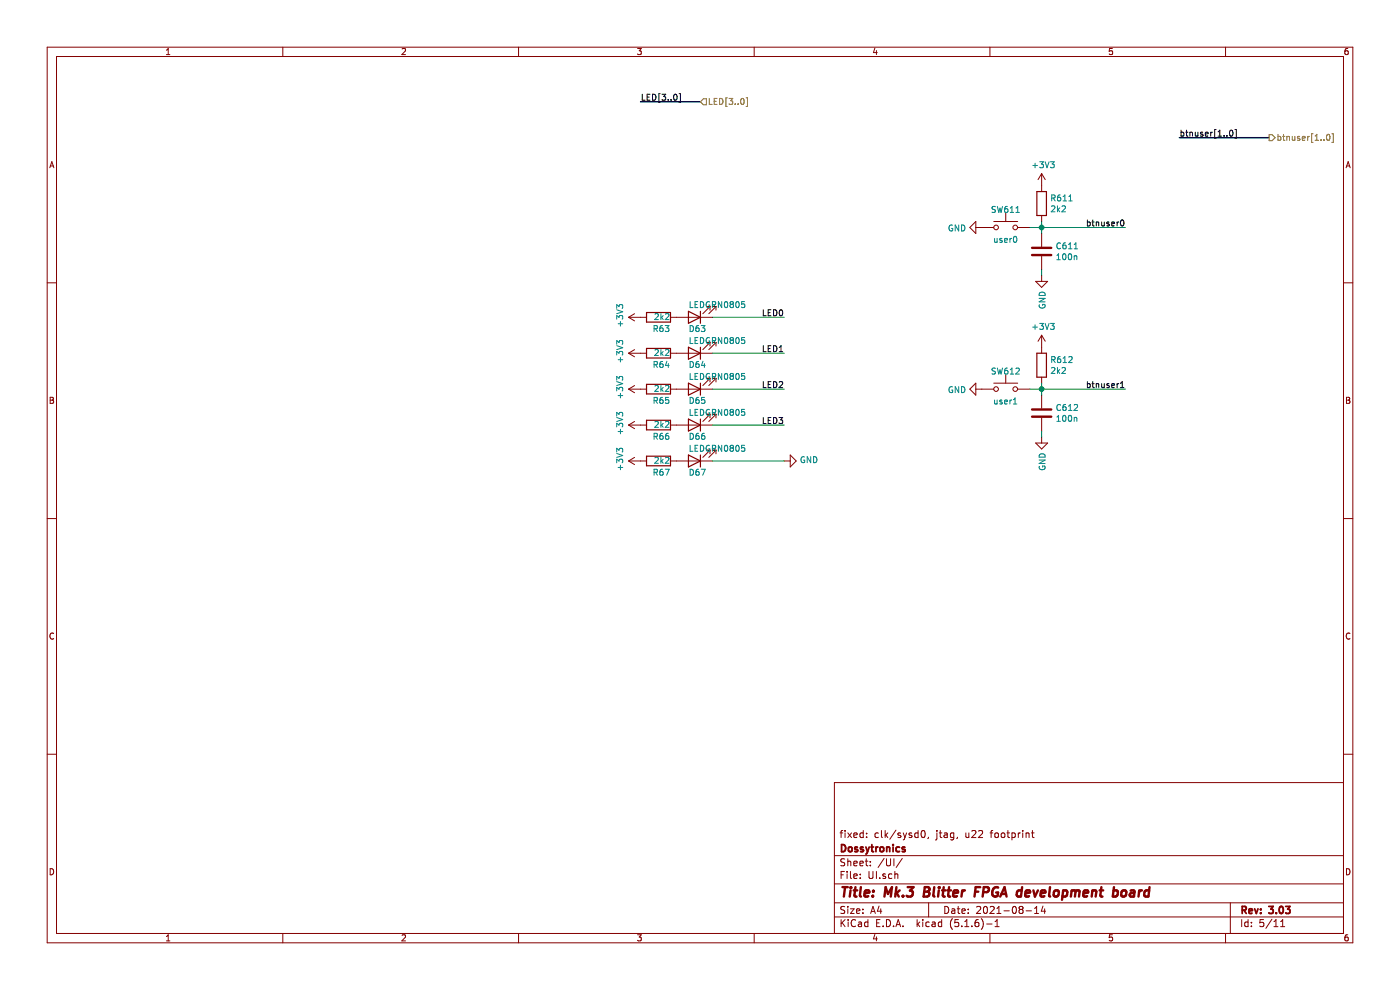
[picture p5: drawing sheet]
EESchema Schematic File Version 4
EELAYER 30 0
EELAYER END
$Descr A4 11693 8268
encoding utf-8
Sheet 5 11
Title "Mk.3 Blitter FPGA development board"
Date "2021-08-14"
Rev "3.03"
Comp "Dossytronics"
Comment1 "fixed: clk/sysd0, jtag, u22 footprint"
Comment2 ""
Comment3 ""
Comment4 ""
$EndDescr
$Comp
L Device:R R63
U 1 1
P 5500 2650
F 0 "R63" V 5400 2550 50  0000 L CNN
F 1 "2k2" V 5500 2550 50  0000 L CNN
F 2 "Resistors_SMD:R_0805" V 5430 2650 50  0001 C CNN
F 3 "~" H 5500 2650 50  0001 C CNN
	1    5500 2650
	0    -1   -1   0   
$EndComp
$Comp
L power:+3V3 #PWR0219
U 1 1
P 5350 2650
F 0 "#PWR0219" H 5350 2500 50  0001 C CNN
F 1 "+3V3" H 5365 2823 50  0000 C CNN
F 2 "" H 5350 2650 50  0001 C CNN
F 3 "" H 5350 2650 50  0001 C CNN
	1    5350 2650
	0    -1   -1   0   
$EndComp
$Comp
L Device:LED D63
U 1 1
P 5800 2650
F 0 "D63" H 5850 2750 50  0000 R CNN
F 1 "LEDGRN0805" H 5850 2550 50  0000 R CNN
F 2 "LEDs:LED_0805" H 5800 2650 50  0001 C CNN
F 3 "~" H 5800 2650 50  0001 C CNN
	1    5800 2650
	-1   0    0    1   
$EndComp
Wire Wire Line
	5950 2650 6550 2650
Text Label 6550 2650 2    50   ~ 0
LED0
$Comp
L Device:R R64
U 1 1
P 5500 2950
F 0 "R64" V 5400 2850 50  0000 L CNN
F 1 "2k2" V 5500 2850 50  0000 L CNN
F 2 "Resistors_SMD:R_0805" V 5430 2950 50  0001 C CNN
F 3 "~" H 5500 2950 50  0001 C CNN
	1    5500 2950
	0    -1   -1   0   
$EndComp
$Comp
L power:+3V3 #PWR0220
U 1 1
P 5350 2950
F 0 "#PWR0220" H 5350 2800 50  0001 C CNN
F 1 "+3V3" H 5365 3123 50  0000 C CNN
F 2 "" H 5350 2950 50  0001 C CNN
F 3 "" H 5350 2950 50  0001 C CNN
	1    5350 2950
	0    -1   -1   0   
$EndComp
$Comp
L Device:LED D64
U 1 1
P 5800 2950
F 0 "D64" H 5850 3050 50  0000 R CNN
F 1 "LEDGRN0805" H 5850 2850 50  0000 R CNN
F 2 "LEDs:LED_0805" H 5800 2950 50  0001 C CNN
F 3 "~" H 5800 2950 50  0001 C CNN
	1    5800 2950
	-1   0    0    1   
$EndComp
Wire Wire Line
	5950 2950 6550 2950
Text Label 6550 2950 2    50   ~ 0
LED1
$Comp
L Device:R R65
U 1 1
P 5500 3250
F 0 "R65" V 5400 3150 50  0000 L CNN
F 1 "2k2" V 5500 3150 50  0000 L CNN
F 2 "Resistors_SMD:R_0805" V 5430 3250 50  0001 C CNN
F 3 "~" H 5500 3250 50  0001 C CNN
	1    5500 3250
	0    -1   -1   0   
$EndComp
$Comp
L power:+3V3 #PWR0221
U 1 1
P 5350 3250
F 0 "#PWR0221" H 5350 3100 50  0001 C CNN
F 1 "+3V3" H 5365 3423 50  0000 C CNN
F 2 "" H 5350 3250 50  0001 C CNN
F 3 "" H 5350 3250 50  0001 C CNN
	1    5350 3250
	0    -1   -1   0   
$EndComp
$Comp
L Device:LED D65
U 1 1
P 5800 3250
F 0 "D65" H 5850 3350 50  0000 R CNN
F 1 "LEDGRN0805" H 5850 3150 50  0000 R CNN
F 2 "LEDs:LED_0805" H 5800 3250 50  0001 C CNN
F 3 "~" H 5800 3250 50  0001 C CNN
	1    5800 3250
	-1   0    0    1   
$EndComp
Wire Wire Line
	5950 3250 6550 3250
Text Label 6550 3250 2    50   ~ 0
LED2
$Comp
L Device:R R66
U 1 1
P 5500 3550
F 0 "R66" V 5400 3450 50  0000 L CNN
F 1 "2k2" V 5500 3450 50  0000 L CNN
F 2 "Resistors_SMD:R_0805" V 5430 3550 50  0001 C CNN
F 3 "~" H 5500 3550 50  0001 C CNN
	1    5500 3550
	0    -1   -1   0   
$EndComp
$Comp
L power:+3V3 #PWR0222
U 1 1
P 5350 3550
F 0 "#PWR0222" H 5350 3400 50  0001 C CNN
F 1 "+3V3" H 5365 3723 50  0000 C CNN
F 2 "" H 5350 3550 50  0001 C CNN
F 3 "" H 5350 3550 50  0001 C CNN
	1    5350 3550
	0    -1   -1   0   
$EndComp
$Comp
L Device:LED D66
U 1 1
P 5800 3550
F 0 "D66" H 5850 3650 50  0000 R CNN
F 1 "LEDGRN0805" H 5850 3450 50  0000 R CNN
F 2 "LEDs:LED_0805" H 5800 3550 50  0001 C CNN
F 3 "~" H 5800 3550 50  0001 C CNN
	1    5800 3550
	-1   0    0    1   
$EndComp
Wire Wire Line
	5950 3550 6550 3550
Text Label 6550 3550 2    50   ~ 0
LED3
Wire Bus Line
	5350 850  5850 850 
Text HLabel 5850 850  2    50   Input ~ 0
LED[3..0]
Text Label 5350 850  0    50   ~ 0
LED[3..0]
$Comp
L Device:R R67
U 1 1
P 5500 3850
F 0 "R67" V 5400 3750 50  0000 L CNN
F 1 "2k2" V 5500 3750 50  0000 L CNN
F 2 "Resistors_SMD:R_0805" V 5430 3850 50  0001 C CNN
F 3 "~" H 5500 3850 50  0001 C CNN
	1    5500 3850
	0    -1   -1   0   
$EndComp
$Comp
L power:+3V3 #PWR0228
U 1 1
P 5350 3850
F 0 "#PWR0228" H 5350 3700 50  0001 C CNN
F 1 "+3V3" H 5365 4023 50  0000 C CNN
F 2 "" H 5350 3850 50  0001 C CNN
F 3 "" H 5350 3850 50  0001 C CNN
	1    5350 3850
	0    -1   -1   0   
$EndComp
$Comp
L Device:LED D67
U 1 1
P 5800 3850
F 0 "D67" H 5850 3950 50  0000 R CNN
F 1 "LEDGRN0805" H 5850 3750 50  0000 R CNN
F 2 "LEDs:LED_0805" H 5800 3850 50  0001 C CNN
F 3 "~" H 5800 3850 50  0001 C CNN
	1    5800 3850
	-1   0    0    1   
$EndComp
Wire Wire Line
	5950 3850 6550 3850
$Comp
L power:GND #PWR0229
U 1 1
P 6550 3850
F 0 "#PWR0229" H 6550 3600 50  0001 C CNN
F 1 "GND" V 6555 3722 50  0000 R CNN
F 2 "" H 6550 3850 50  0001 C CNN
F 3 "" H 6550 3850 50  0001 C CNN
	1    6550 3850
	0    -1   -1   0   
$EndComp
$Comp
L Switch:SW_Push SW611
U 1 1
P 8400 1900
F 0 "SW611" H 8400 2050 50  0000 C CNN
F 1 "user0" H 8400 1800 50  0000 C CNN
F 2 "mk3blit:SW_SPST_GEN" H 8400 2100 50  0001 C CNN
F 3 "~" H 8400 2100 50  0001 C CNN
	1    8400 1900
	-1   0    0    -1  
$EndComp
$Comp
L power:GND #PWR0234
U 1 1
P 8200 1900
F 0 "#PWR0234" H 8200 1650 50  0001 C CNN
F 1 "GND" V 8205 1772 50  0000 R CNN
F 2 "" H 8200 1900 50  0001 C CNN
F 3 "" H 8200 1900 50  0001 C CNN
	1    8200 1900
	0    1    1    0   
$EndComp
$Comp
L Device:R R611
U 1 1
P 8700 1700
F 0 "R611" H 8770 1746 50  0000 L CNN
F 1 "2k2" H 8770 1655 50  0000 L CNN
F 2 "Resistors_SMD:R_0805" V 8630 1700 50  0001 C CNN
F 3 "~" H 8700 1700 50  0001 C CNN
	1    8700 1700
	1    0    0    -1  
$EndComp
$Comp
L power:+3V3 #PWR0235
U 1 1
P 8700 1550
F 0 "#PWR0235" H 8700 1400 50  0001 C CNN
F 1 "+3V3" H 8715 1723 50  0000 C CNN
F 2 "" H 8700 1550 50  0001 C CNN
F 3 "" H 8700 1550 50  0001 C CNN
	1    8700 1550
	1    0    0    -1  
$EndComp
Wire Wire Line
	8600 1900 8700 1900
Wire Wire Line
	8700 1850 8700 1900
Connection ~ 8700 1900
Wire Wire Line
	8700 1900 9400 1900
$Comp
L Switch:SW_Push SW612
U 1 1
P 8400 3250
F 0 "SW612" H 8400 3400 50  0000 C CNN
F 1 "user1" H 8400 3150 50  0000 C CNN
F 2 "mk3blit:SW_SPST_GEN" H 8400 3450 50  0001 C CNN
F 3 "~" H 8400 3450 50  0001 C CNN
	1    8400 3250
	-1   0    0    -1  
$EndComp
$Comp
L power:GND #PWR0236
U 1 1
P 8200 3250
F 0 "#PWR0236" H 8200 3000 50  0001 C CNN
F 1 "GND" V 8205 3122 50  0000 R CNN
F 2 "" H 8200 3250 50  0001 C CNN
F 3 "" H 8200 3250 50  0001 C CNN
	1    8200 3250
	0    1    1    0   
$EndComp
$Comp
L Device:R R612
U 1 1
P 8700 3050
F 0 "R612" H 8770 3096 50  0000 L CNN
F 1 "2k2" H 8770 3005 50  0000 L CNN
F 2 "Resistors_SMD:R_0805" V 8630 3050 50  0001 C CNN
F 3 "~" H 8700 3050 50  0001 C CNN
	1    8700 3050
	1    0    0    -1  
$EndComp
$Comp
L power:+3V3 #PWR0237
U 1 1
P 8700 2900
F 0 "#PWR0237" H 8700 2750 50  0001 C CNN
F 1 "+3V3" H 8715 3073 50  0000 C CNN
F 2 "" H 8700 2900 50  0001 C CNN
F 3 "" H 8700 2900 50  0001 C CNN
	1    8700 2900
	1    0    0    -1  
$EndComp
Wire Wire Line
	8600 3250 8700 3250
Wire Wire Line
	8700 3200 8700 3250
Connection ~ 8700 3250
Wire Wire Line
	8700 3250 9400 3250
$Comp
L Device:C C611
U 1 1
P 8700 2100
F 0 "C611" H 8815 2146 50  0000 L CNN
F 1 "100n" H 8815 2055 50  0000 L CNN
F 2 "Capacitors_SMD:C_0805" H 8738 1950 50  0001 C CNN
F 3 "~" H 8700 2100 50  0001 C CNN
	1    8700 2100
	1    0    0    -1  
$EndComp
$Comp
L Device:C C612
U 1 1
P 8700 3450
F 0 "C612" H 8815 3496 50  0000 L CNN
F 1 "100n" H 8815 3405 50  0000 L CNN
F 2 "Capacitors_SMD:C_0805" H 8738 3300 50  0001 C CNN
F 3 "~" H 8700 3450 50  0001 C CNN
	1    8700 3450
	1    0    0    -1  
$EndComp
$Comp
L power:GND #PWR0238
U 1 1
P 8700 2300
F 0 "#PWR0238" H 8700 2050 50  0001 C CNN
F 1 "GND" V 8705 2172 50  0000 R CNN
F 2 "" H 8700 2300 50  0001 C CNN
F 3 "" H 8700 2300 50  0001 C CNN
	1    8700 2300
	1    0    0    -1  
$EndComp
$Comp
L power:GND #PWR0239
U 1 1
P 8700 3650
F 0 "#PWR0239" H 8700 3400 50  0001 C CNN
F 1 "GND" V 8705 3522 50  0000 R CNN
F 2 "" H 8700 3650 50  0001 C CNN
F 3 "" H 8700 3650 50  0001 C CNN
	1    8700 3650
	1    0    0    -1  
$EndComp
Wire Wire Line
	8700 2300 8700 2250
Wire Wire Line
	8700 3650 8700 3600
Wire Wire Line
	8700 1950 8700 1900
Wire Wire Line
	8700 3300 8700 3250
Text Label 9400 1900 2    50   ~ 0
btnuser0
Text Label 9400 3250 2    50   ~ 0
btnuser1
Wire Bus Line
	9850 1150 10600 1150
Text HLabel 10600 1150 2    50   Output ~ 0
btnuser[1..0]
Text Label 9850 1150 0    50   ~ 0
btnuser[1..0]
$EndSCHEMATC
